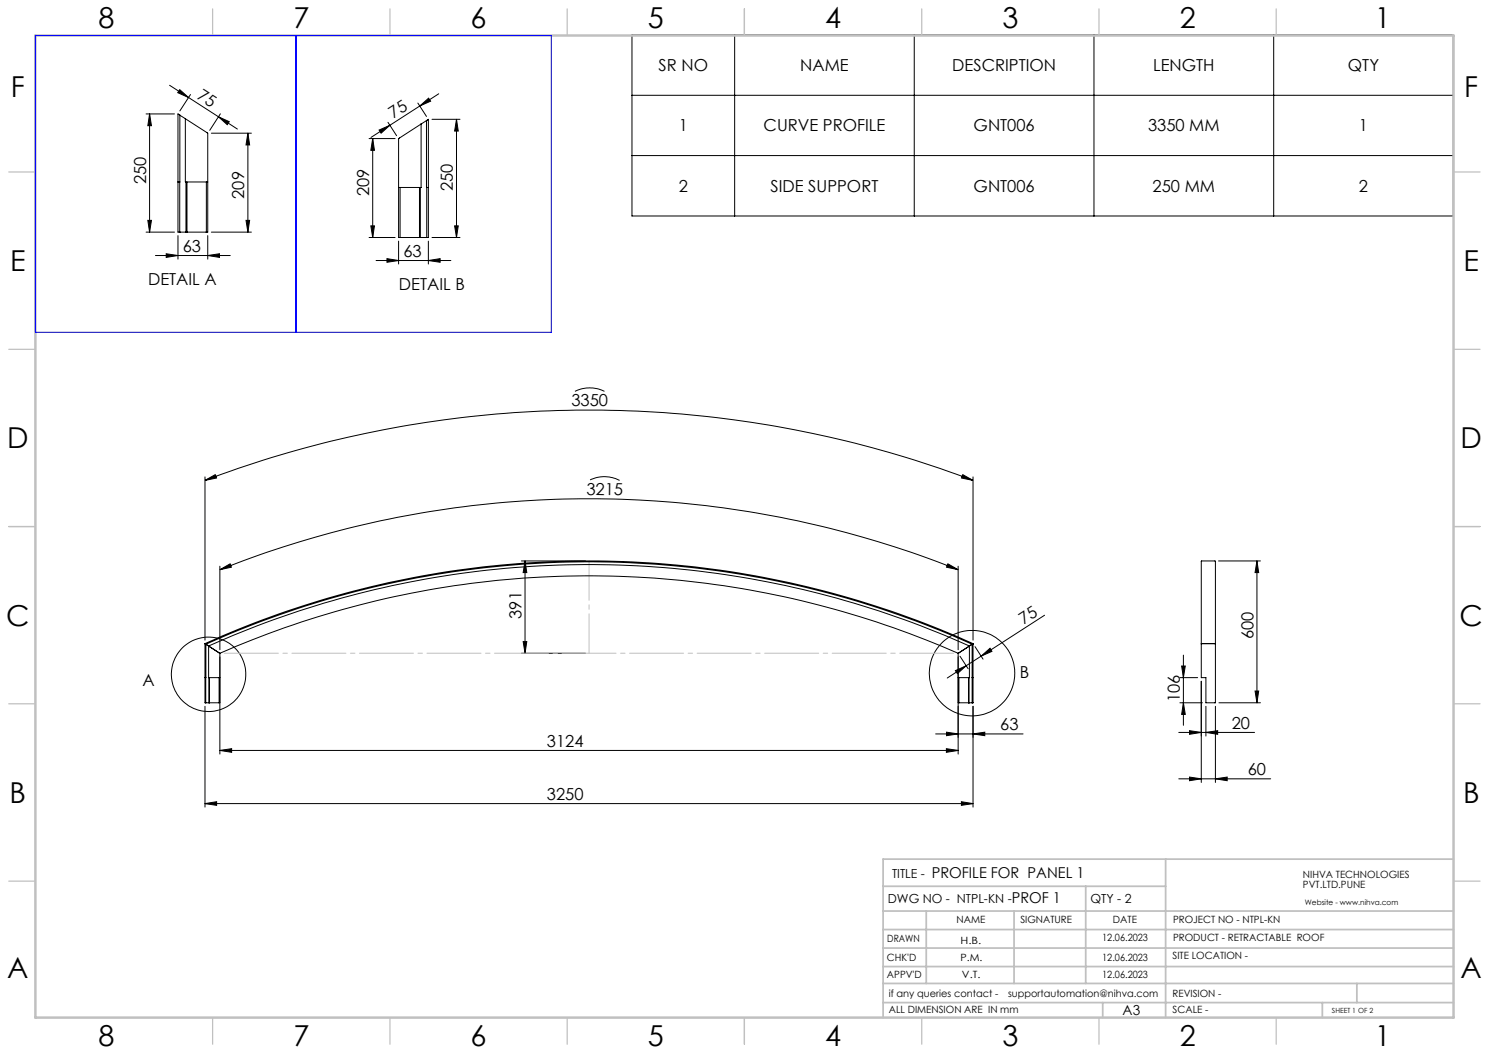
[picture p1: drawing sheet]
<svg xmlns="http://www.w3.org/2000/svg" width="420mm" height="297mm" viewBox="0 0 420 297" stroke-linecap="round" stroke-linejoin="round" font-family="sans-serif">
<g fill="none" stroke="#000" stroke-width=".28">
<path d="M178.3 9.8h231.6v51.1h-231.6zM207.2 9.8v51.1M257.9 9.8v51.1M308.6 9.8v51.1M359.3 9.8v51.1M41.2 32.1h8M42.2 32.1l.5 3.4h-1zM42.2 32.1v33.4M47.8 24.1l13.8 8.8M50.7 25.3l2.5 2.2-3.1-1.4zM50.7 32.5l-.5-.4v33.4h8M50.7 32.5l.1 33"/>
<path d="M50.7 32.5l1.6 1M52.3 33.5l6.3 4.1v27.9h-.4M52.3 33.5v17.8h6.3M53.7 26.7l-3 4.6M59.6 37.6h11.3M61.6 32.9l3.1 1.4-.6 .9zM61.6 32.9l5.4 3.5M62.2 32.1l-3 4.7M69.9 37.6l.5 3.3h-1zM69.9 37.6v27.9M104.1 39.1h7.3M105.1 39.1v27.9"/>
<path d="M105.1 39.1l.5 3.3h-1zM106.9 36.7l3.1-1.4-2.5 2.3zM109.4 34.5l2.5 3.8M110 35.3l-5.4 3.5M117.9 29.1l2.4 3.7M118.4 29.9l2.5-2.2 .6 .8zM118.8 35l-6.4 4.1v27.9h5.9M118.8 35v17.9h-6.4M120.3 34l.5-.3v33.3h-2.2M120.3 34l.1 18.9M120.3 34l-1.5 1M121.8 33.7h8"/>
<path d="M123.8 26.5l-13.8 8.8M128.8 33.7v33.3M128.8 33.7l.5 3.3h-1.1zM178.3 26.9h231.6M50.2 51.3h.5M50.7 51.3h.1M52.5 51.3l-.1 14.2M52.7 51.3v14.2M58.2 51.3v14.2M112.9 52.9v14.1M118.3 52.9v14.1M118.6 52.9v14.1"/>
<path d="M120.4 52.9h.4M120.4 52.9v14.1M178.3 43.9h231.6M41.2 65.5h8M41.7 62.2h1l-.5 3.3zM43.9 72.1h21M46.9 71.6l3.3 .5-3.3 .5zM50.2 66.5v6.6M52.7 65.5h.1M58.6 72.1l3.3-.5v1zM58.6 66.5v6.6M59.6 65.5h11.3"/>
<path d="M69.4 62.2h1l-.5 3.3zM104.1 67h7.3M104.6 63.7h1l-.5 3.3zM106.1 73.5h21.1M109.1 73l3.3 .5-3.3 .5zM112.4 68v6.5M118.3 67h.3M120.3 67h.1M120.8 73.5l3.3-.5v1zM120.8 68v6.5M121.8 67h8M128.2 63.7h1.1l-.5 3.3z"/>
<path d="M162.2 110.4a9.3 9.3 0 0 1 8.3 0M57.8 135.5l2.9-1.6 .4 .9zM57.8 135.5a305.8 305.8 0 0 1 216.7 0M57.8 134.5v46M166.4 135.4a9.3 9.3 0 0 1 8.4 .1M271.6 133.9l2.9 1.6-3.3-.7zM274.5 134.5v46M62 159.7v23.6M147.1 158.2h18M148.1 158.2l.5 3.3h-1zM148.1 158.2v26.1M267.4 159l2.9 1.7-3.3-.7z"/>
<path d="M270.3 159.7v23.6M343.7 158.2h11.8M354.5 158.2v40M354.5 158.2l.5 3.3h-1zM62 160.7l2.9-1.7 .4 1zM62 160.7a281 281 0 0 1 208.3 0M294.6 173.5l-17.8 11.6M57.8 181.5l.1 .1M57.8 191.1h.3M57.8 181.5a263.2 263.2 0 0 1 216.7 0M57.8 181.5v16.7h4.2M57.8 199.2v28.4"/>
<path d="M57.9 181.6l.1 .1M58 181.7h.1M58.1 181.7v16.5M58.1 181.7h.1M58.1 181.7a262.8 262.8 0 0 1 216.1 0M58.1 181.7l.7 .5M58.8 182.2h.1M58.8 182.2v8.9h3.2M58.8 182.2a262.1 262.1 0 0 1 214.6 0M58.9 182.2l3 2M58.9 191.1v7.1M59.1 191.1v7.1"/>
<path d="M61.8 198.2h.1M61.8 191.1v7.1M61.9 184.2l.1 .1M62 184.3a259.1 259.1 0 0 1 208.3 0M62 184.3v28.4M147.1 184.3h18M147.6 181h1l-.5 3.3zM269.5 189.2l3-1.4-2.4 2.2zM270.3 184.3v28.4M270.4 184.2l-.1 .1M270.5 198.2h.1M270.5 191.1v7.1"/>
<path d="M270.8 185.1l2.3 3.5M272.5 187.8l-5.3 3.4M273.2 198.2h.1M273.2 191.1v7.1M273.3 191.1l.1 7.1M273.4 182.2l-3 2M273.4 182.2h.1M273.4 182.2v8.9h-3.1M274.2 181.7h.1M274.2 198.2h.1M274.2 181.7l-.8 .5M274.2 191.1h.1"/>
<path d="M274.2 191.1h.3M274.2 181.7v16.5M274.4 181.6l-.2 .1M274.5 181.5l-.1 .1M274.5 181.5v16.7h-4.2M274.5 199.2v28.4M275 182.4l2.3 3.5M276.8 185.1l-4.3 2.7M276.8 185.1l2.5-2.3 .5 .9zM332.8 198.2h6.4M332.8 191.1h5M333.3 187.9h1l-.5 3.2z"/>
<path d="M333.8 184.8v19.8M333.8 198.2l.5 3.3h-1zM338.8 181.6l.1-23.4 3.9 .1v23.3M338.8 181.6v9.5h1.3v7.1h2.7v-16.6M338.8 192.2v28.5M340.1 199.2v8.4M342.7 181.5l.1 .1M342.7 181.5l-3.9 .1M342.8 199.2v21.5M343.8 198.2h11.7M354 194.9h1l-.5 3.3zM62 211.7l3.3-.5v1z"/>
<path d="M62 211.7h208.3M263.9 207h24.7M266.9 211.2l3.4 .5-3.4 .5zM267 206.5l3.3 .5-3.3 .5zM274.5 207l3.3-.5v1zM332.5 219.7h25.9M332.5 206.6h21.4M335.5 219.2l3.3 .5-3.3 .5zM335.5 206.1l3.3 .5-3.3 .5zM340.1 206.6l3.4-.5v1zM342.8 219.7l3.3-.5v1zM57.8 226.7l3.3-.6v1.1z"/>
<path d="M57.8 226.7h216.7M271.2 226.1l3.3 .6-3.3 .5z"/>
<circle cx="58.8" cy="190.2" r="10.5"/>
<circle cx="274.2" cy="189.9" r="12.1"/>
</g>
<path d="M62 184.2h208.3" fill="none" stroke="#c0c0c0" stroke-width=".28" stroke-dasharray="15.2 1.3 1.3 1.3" stroke-dashoffset="-1.2"/>
<path d="M166.2 184.2v-26" fill="none" stroke="#c0c0c0" stroke-width=".28" stroke-dasharray="15.2 1.3 1.3 1.3" stroke-dashoffset="4.1"/>
<g fill="none" stroke="#c0c0c0" stroke-width=".35">
<path d="M60 2.5v7.5M110 2.5v7.5M160 2.5v7.5M210 2.5v7.5M260 2.5v7.5M310 2.5v7.5M360 2.5v7.5M2.5 48.5h7.5M410 48.5h7.5M2.5 98.5h7.5M410 98.5h7.5M2.5 148.5h7.5"/>
<path d="M410 148.5h7.5M2.5 198.5h7.5M410 198.5h7.5M2.5 248.5h7.5M410 248.5h7.5M60 287v7.5M110 287v7.5M160 287v7.5M210 287v7.5M260 287v7.5M310 287v7.5M360 287v7.5"/>
</g>
<g fill="none" stroke="#c0c0c0" stroke-width=".5">
<path d="M249.1 257h160.9M249.1 250h79.7M261.3 257v20.4M286 257v20.4M306.2 250v27.4M328.8 242.3v44.7M410 242.3h-160.9v44.7M249.1 272.6h160.9M249.1 267.4h160.9M249.1 262.2h160.9M249.1 277.4h160.9M382.7 277.4v5.4"/>
<path d="M249.1 282.8h160.9M311 282.8v4.2M373 282.8v4.2"/>
</g>
<path d="M10 10h400v277h-400z" fill="none" stroke="#c0c0c0" stroke-width=".7"/>
<path d="M10 10h145.5v83.7h-145.5zM83.5 10v83.7" fill="none" stroke="#00f" stroke-width=".28"/>
<g fill="#000">
<path d="M50.7 25.3l2.5 2.2-3.1-1.4zM61.6 32.9l3.1 1.4-.6 .9z"/>
<path d="M105.1 39.1l.5 3.3h-1zM104.6 63.7h1l-.5 3.3z"/>
<path d="M128.8 33.7l.5 3.3h-1.1zM128.2 63.7h1.1l-.5 3.3z"/>
<path d="M41.7 62.2h1l-.5 3.3zM42.2 32.1l.5 3.4h-1z"/>
<path d="M46.9 71.6l3.3 .5-3.3 .5zM58.6 72.1l3.3-.5v1z"/>
<path d="M69.4 62.2h1l-.5 3.3zM69.9 37.6l.5 3.3h-1z"/>
<path d="M120.8 73.5l3.3-.5v1zM109.1 73l3.3 .5-3.3 .5z"/>
<path d="M271.6 133.9l2.9 1.6-3.3-.7zM57.8 135.5l2.9-1.6 .4 .9z"/>
<path d="M267.4 159l2.9 1.7-3.3-.7zM62 160.7l2.9-1.7 .4 1z"/>
<path d="M147.6 181h1l-.5 3.3zM148.1 158.2l.5 3.3h-1z"/>
<path d="M269.5 189.2l3-1.4-2.4 2.2zM276.8 185.1l2.5-2.3 .5 .9zM106.9 36.7l3.1-1.4-2.5 2.3zM118.4 29.9l2.5-2.2 .6 .8z"/>
<path d="M333.3 187.9h1l-.5 3.2zM333.8 198.2l.5 3.3h-1z"/>
<path d="M354 194.9h1l-.5 3.3zM354.5 158.2l.5 3.3h-1z"/>
<path d="M62 211.7l3.3-.5v1zM266.9 211.2l3.4 .5-3.4 .5z"/>
<path d="M267 206.5l3.3 .5-3.3 .5zM274.5 207l3.3-.5v1z"/>
<path d="M335.5 206.1l3.3 .5-3.3 .5zM340.1 206.6l3.4-.5v1z"/>
<path d="M342.8 219.7l3.3-.5v1zM335.5 219.2l3.3 .5-3.3 .5z"/>
<path d="M57.8 226.7l3.3-.6v1.1zM271.2 226.1l3.3 .6-3.3 .5z"/>
</g>
<g font-size="8.1">
<text x="27.8" y="8">8</text>
<text x="82.8" y="8">7</text>
<text x="132.8" y="8">6</text>
<text x="182.8" y="8">5</text>
<text x="232.8" y="8">4</text>
<text x="282.8" y="8">3</text>
<text x="332.8" y="8">2</text>
<text x="387.8" y="8">1</text>
<text x="3" y="27.2">F</text>
<text x="413" y="27.2">F</text>
<text x="2.8" y="76.5">E</text>
<text x="412.8" y="76.5">E</text>
<text x="2" y="126.5">D</text>
<text x="412" y="126.5">D</text>
<text x="1.7" y="176.5">C</text>
<text x="411.7" y="176.5">C</text>
<text x="2.7" y="226.5">B</text>
<text x="412.7" y="226.5">B</text>
<text x="2" y="275.7">A</text>
<text x="412" y="275.7">A</text>
<text x="27.8" y="295">8</text>
<text x="82.8" y="295">7</text>
<text x="132.8" y="295">6</text>
<text x="182.8" y="295">5</text>
<text x="232.8" y="295">4</text>
<text x="282.8" y="295">3</text>
<text x="332.8" y="295">2</text>
<text x="387.8" y="295">1</text>
</g>
<g font-size="4.7">
<text x="185.8" y="20">SR NO</text>
<text x="225.7" y="20">NAME</text>
<text x="268.6" y="20">DESCRIPTION</text>
<text x="325.3" y="20">LENGTH</text>
<text x="380.2" y="20">QTY</text>
<text x="55.3" y="27.7" transform="rotate(33 55.3 27.7)">75</text>
<text x="110.9" y="33.5" transform="rotate(-33 110.9 33.5)">75</text>
<text x="191.5" y="37">1</text>
<text x="215.4" y="37">CURVE PROFILE</text>
<text x="274.6" y="37">GNT006</text>
<text x="323.8" y="37">3350 MM</text>
<text x="383.3" y="37">1</text>
<text x="41.2" y="52" transform="rotate(-90 41.2 52)">250</text>
<text x="127.8" y="54" transform="rotate(-90 127.8 54)">250</text>
<text x="68.9" y="56.1" transform="rotate(-90 68.9 56.1)">209</text>
<text x="104.1" y="55.2" transform="rotate(-90 104.1 55.2)">209</text>
<text x="191.5" y="54.1">2</text>
<text x="217.4" y="54.1">SIDE SUPPORT</text>
<text x="274.6" y="54.1">GNT006</text>
<text x="325.1" y="54.1">250 MM</text>
<text x="383.3" y="54.1">2</text>
<text x="51.6" y="71">63</text>
<text x="113.8" y="72.4">63</text>
<text x="41.8" y="80.5">DETAIL A</text>
<text x="112.5" y="81.9">DETAIL B</text>
<text x="161.2" y="114.6">3350</text>
<text x="165.4" y="139.6" transform="rotate(1 165.4 139.6)">3215</text>
<text x="147.1" y="174.5" transform="rotate(-90 147.1 174.5)">391</text>
<text x="288.7" y="176.2" transform="rotate(-33 288.7 176.2)">75</text>
<text x="353.5" y="180.2" transform="rotate(-90 353.5 180.2)">600</text>
<text x="287.6" y="191.2">B</text>
<text x="40.2" y="193.4">A</text>
<text x="332.8" y="198" transform="rotate(-90 332.8 198)">106</text>
<text x="282.1" y="206">63</text>
<text x="347.4" y="205.6">20</text>
<text x="154.3" y="210.6">3124</text>
<text x="352" y="218.7">60</text>
<text x="154.3" y="225.6">3250</text>
</g>
<g font-size="4.2">
<text x="262.8" y="247.5">PROFILE FOR PANEL 1</text>
<text x="285.4" y="254.7">PROF 1</text>
</g>
<text font-size="3.9" x="316.7" y="286.4">A3</text>
<g font-size="3.5">
<text x="251.6" y="247.6">TITLE -</text>
<text x="250.4" y="254.8">DWG NO - NTPL-KN -</text>
<text x="307.6" y="254.8">QTY - 2</text>
</g>
<g font-size="2.8">
<text x="367.5" y="247.7">NIHVA TECHNOLOGIES</text>
<text x="367.5" y="250.5">PVT.LTD.PUNE</text>
<text x="269.8" y="260.4">NAME</text>
<text x="287.8" y="260.4">SIGNATURE</text>
<text x="313.9" y="260.5">DATE</text>
<text x="330.9" y="260.5">PROJECT NO - NTPL-KN</text>
<text x="250.3" y="265.7">DRAWN</text>
<text x="270.9" y="266.1">H.B.</text>
<text x="310.9" y="265.5">12.06.2023</text>
<text x="330.9" y="265.5">PRODUCT - RETRACTABLE ROOF</text>
<text x="250.2" y="271.1">CHK'D</text>
<text x="250.2" y="275.8">APPV'D</text>
<text x="270.9" y="271.1">P.M.</text>
<text x="271.3" y="275.8">V.T.</text>
<text x="310.9" y="271.1">12.06.2023</text>
<text x="310.9" y="275.8">12.06.2023</text>
<text x="330.7" y="270.6">SITE LOCATION -</text>
<text x="250.7" y="281.1">if any queries contact -</text>
<text x="284.3" y="281.1">supportautomation@nihva.com</text>
<text x="330.7" y="281.1">REVISION -</text>
<text x="250.7" y="285.6">ALL DIMENSION ARE IN mm</text>
<text x="330.7" y="285.6">SCALE -</text>
</g>
<text font-size="2.1" x="368.1" y="255.1">Website - www.nihva.com</text>
<text font-size="2" x="375.7" y="285.6">SHEET 1 OF 2</text>
</svg>
